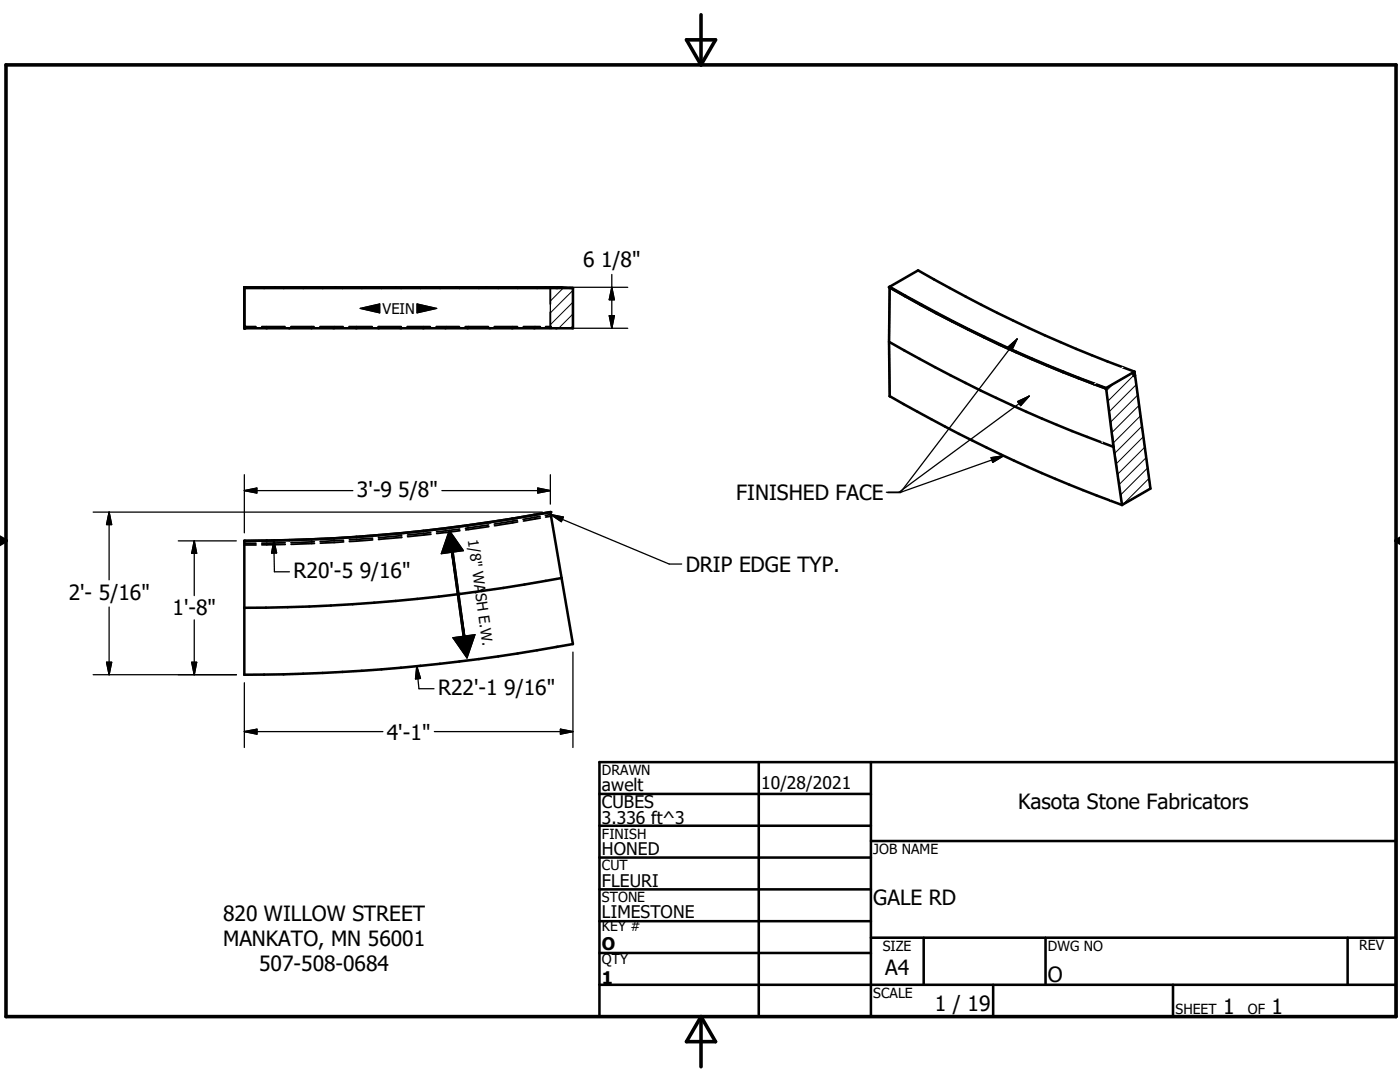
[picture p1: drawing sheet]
<svg xmlns="http://www.w3.org/2000/svg" width="279mm" height="216mm" viewBox="0 0 279 216" stroke-linecap="round" stroke-linejoin="round" font-family="sans-serif">
<g fill="none" stroke="#000" stroke-width=".51">
<path d="M48.8 57.3h63.3l2.2 .2v8h-65.5zM48.8 57.5h65.5M177.6 57.2a270.7 270.7 0 0 0 43.1 20.2M177.6 57.4l-.2 10.8 .2 10.9M177.6 57.2l-.2 .1a256.1 256.1 0 0 0 43.3 20.1M177.6 57.2l5.6-3.2a274.2 274.2 0 0 0 43.2 20.2M177.4 68.2a284.7 284.7 0 0 0 44.8 21M177.6 79.1h.1M177.6 79.1a289.4 289.4 0 0 0 46.3 21.7M220.7 77.4l1.5 11.8M226.2 74.8l.3 .1M226.4 74.2l.1 .4-.3 .1 .1 .3 .2-.1"/>
<path d="M226.4 74.2l-5.7 3.2M226.5 74.9l3.1 22.6-5.7 3.3M222.2 89.2l1.7 11.6M48.8 107.9a338.5 338.5 0 0 0 61-5.7l4.5 26.3a361.8 361.8 0 0 1-65.5 6.1zM112.1 115.3a345.5 345.5 0 0 1-63.3 6M119.6 158.4h54.2M119.6 152.1h159v50.8h-159zM151.4 152.1v50.8M173.8 152.1v50.8M119.6 164.8h54.2M119.6 171.1h54.2M119.6 177.5h54.2"/>
<path d="M173.8 167.8h104.8M119.6 183.8h54.2M119.6 190.2h54.2M119.6 196.5h159M173.8 187.1h104.8M184.3 187.1v9.4M198.2 196.5v6.4M208.7 187.1v9.4M234.1 196.5v6.4M268.9 187.1v9.4"/>
</g>
<g fill="#000">
<circle cx="48.8" cy="57.3" r=".25"/>
<circle cx="177.4" cy="57.3" r=".25"/>
<circle cx="48.8" cy="65.2" r=".25"/>
<circle cx="48.8" cy="65.2" r=".18"/>
<circle cx="48.8" cy="65.5" r=".25"/>
<circle cx="220.6" cy="77.5" r=".25"/>
<circle cx="48.8" cy="107.9" r=".25"/>
<circle cx="109.8" cy="102.2" r=".25"/>
</g>
<g fill="none" stroke="#000" stroke-width=".36">
<path d="M48.8 57.5h2.3M52.2 57.5h4.7M58 57.5h4.7M63.8 57.5h4.6M69.6 57.5h4.6M75.4 57.5h4.6M81.1 57.5h4.7M86.9 57.5h4.7M92.7 57.5h4.6M98.5 57.5h4.6M104.3 57.5h3.4M109.8 57.3v.1"/>
<path d="M109.8 57.4v3.3M110.6 57.4l-1.8 .1M112.1 57.3l-.8 .1M177.6 57.4l-.2 10.8 .2 10.9M48.8 65.2h2.3M52.2 65.2h4.7M58 65.2h4.7M63.8 65.2h4.7M69.6 65.2h4.7M75.4 65.2h4.7M81.2 65.2h4.7M87 65.2h4.7"/>
<path d="M92.8 65.2h4.7M98.6 65.2h4.7M104.4 65.2h3.4M108.9 65.2h1.1v.1M109.8 62.3v3.2M109.9 65.2v.1M109.9 65.4v.1M110 65.4v.1M218.5 76.6h-.2M48.8 108.4h2.3M48.8 108.7h2.3M56.9 108.3l-4.7 .1"/>
<path d="M56.9 108.6l-4.7 .1M62.7 108.1l-4.6 .2M62.8 108.4l-4.7 .2M68.6 107.8l-4.7 .3M68.6 108.1l-4.7 .3M74.4 107.4l-4.7 .3M74.4 107.7l-4.7 .4M80.2 106.9l-4.7 .4M80.2 107.2l-4.7 .4M86 106.3l-4.7 .5M86 106.6l-4.7 .5M91.7 105.6l-4.6 .5"/>
<path d="M91.8 105.9l-4.7 .6M97.5 104.8l-4.6 .6M97.6 105.1l-4.7 .6M103.2 103.8l-4.6 .8M103.3 104.1l-4.6 .8M107.8 103l-3.4 .6M107.8 103.4l-3.3 .6M109.9 102.7l-1.1 .1M110 103l-1.1 .2"/>
</g>
<path d="M218.5 76.7l1.5 11.6 1.7 11.7M224.1 73.3l-5.6 3.3" fill="none" stroke="#fff" stroke-width=".2"/>
<path d="M71.9 61.5l3.9-.8v1.7zM83.2 60.7l3.9 .8-3.9 .9zM89.7 105.8l2.8 4.1-4.4 .6zM90.1 110.2h.4l2.3 16.7zM90.1 110.2l2.7 16.7-.4 .1zM90.4 127.2l4.4-.6-1.6 4.7z" fill="#000" stroke="#000" stroke-width=".2"/>
<g fill="none" stroke="#000" stroke-width=".2">
<path d="M110 57.5l-.2 .2M112.4 57.5l-2.6 2.6M114.4 57.8l-4.6 4.6M114.4 64.9l-.5 .6M114.4 62.6l-2.9 2.9M114.4 60.2l-4.6 4.6M222.2 76.6l-1.4 1.4M226.5 74.7l-5.4 5.3M226.8 76.7l-5.4 5.4M227.1 78.8l-5.4 5.4M227.3 80.9l-5.4 5.4M227.6 83l-5.4 5.3"/>
<path d="M227.9 85.1l-5.4 5.3M228.2 87.1l-5.4 5.4M228.5 89.2l-5.4 5.4M228.8 91.3l-5.4 5.4M229 93.4l-5.4 5.4M229.3 95.5l-5.2 5.2"/>
</g>
<path d="M1.2 12.9h277.4v190h-277.4zM137 7.9h5.8l-2.9 5zM139.9 2.9v10M-.1 107.9h1.3M-.1 107.2l1.3 .7M1.2 107.9l-1.2 .7M278.6 107.9h.8M278.6 107.9l.8 .5M279.4 107.4l-.8 .5M139.9 202.9v10M139.9 202.9l2.9 5h-5.8z" fill="none" stroke="#000" stroke-width=".71"/>
<g fill="none" stroke="#000" stroke-width=".25">
<path d="M113.7 57.3h11.6M122.1 54.8v10.7M122.1 57.3l.5 2.5h-1zM71.9 61.5l3.9-.8v1.7zM83.2 60.7l3.9 .8-3.9 .9zM114.4 65.5v-8h-4.6v8h15.5M121.6 63h1l-.5 2.5zM201.1 69.3l1.9-1.7-1.1 2.3zM203 67.6l-23.3 30.7h-2.6M205.4 79l-26 19.2M220.7 77.4l5.7-3.2 3.2 23.3-5.7 3.3zM48.8 94.7v11.6"/>
<path d="M48.8 97.9h21.6M48.8 97.9l2.5-.5v1zM88.2 97.9h21.6M107.3 97.4l2.5 .5-2.5 .5zM109.8 94.7v5.9M197.8 91.3l2.5-.4-2.2 1.4zM200.3 90.9l-20.5 7.3h-2.9M203.1 80.1l2.3-1.1-1.7 1.9zM18.6 102.2h89.6M21.8 102.2v13.5M21.8 102.2l.5 2.5h-1zM35.6 107.9h11.6"/>
<path d="M38.8 107.9v10.9M38.8 107.9l.4 2.5h-.9zM54.7 107.8l.1 6.3h3M54.7 107.8l.5 2.5-1 .1zM89.7 105.8l2.8 4.1-4.4 .6zM90.1 110.2h.4l2.3 16.7-.4 .1zM109.9 102.7l23.6 9.8h2.5M109.9 102.7l2.5 .5-.4 .9zM18.6 134.6h28.6M21.3 132.1h1l-.5 2.5zM21.8 121.1v13.5M38.3 132.1h.9l-.4 2.5z"/>
<path d="M38.8 123.7v10.9M48.8 136.2v13M83.2 132.9l.4 4.5h3M83.2 132.9l.7 2.5-1 .1zM90.4 127.2l4.4-.6-1.6 4.7zM114.3 130.1v19.1M48.8 146h27.6M48.8 146l2.5-.5v1zM86.7 146h27.6M111.8 145.5l2.5 .5-2.5 .5z"/>
</g>
<g fill="#000" stroke="#000" stroke-width=".25">
<path d="M122.1 57.3l.5 2.5h-1zM121.6 63h1l-.5 2.5zM201.1 69.3l1.9-1.7-1.1 2.3zM48.8 97.9l2.5-.5v1zM107.3 97.4l2.5 .5-2.5 .5zM197.8 91.3l2.5-.4-2.2 1.4zM203.1 80.1l2.3-1.1-1.7 1.9zM21.8 102.2l.5 2.5h-1zM38.8 107.9l.4 2.5h-.9zM54.7 107.8l.5 2.5-1 .1zM109.9 102.7l2.5 .5-.4 .9zM21.3 132.1h1l-.5 2.5z"/>
<path d="M38.3 132.1h.9l-.4 2.5zM83.2 132.9l.7 2.5-1 .1zM48.8 146l2.5-.5v1zM111.8 145.5l2.5 .5-2.5 .5z"/>
</g>
<g font-size="4.2">
<text x="116.4" y="53.3">6 1/8&quot;</text>
<text x="71.2" y="99.2">3'-9 5/8&quot;</text>
<text x="146.9" y="99.9">FINISHED FACE</text>
<text x="13.7" y="119.7">2'- 5/16&quot;</text>
<text x="58.6" y="115.4">R20'-5 9/16&quot;</text>
<text x="136.9" y="114">DRIP EDGE TYP.</text>
<text x="34.5" y="122.8">1'-8&quot;</text>
<text x="87.4" y="138.7">R22'-1 9/16&quot;</text>
<text x="77.2" y="147.6">4'-1&quot;</text>
<text x="203.2" y="161.5">Kasota Stone Fabricators</text>
<text x="44.5" y="183.7">820 WILLOW STREET</text>
<text x="174.3" y="180.5">GALE RD</text>
<text x="44.5" y="188.8">MANKATO, MN 56001</text>
<text x="51.7" y="193.8">507-508-0684</text>
<text x="176.7" y="194.6">A4</text>
<text x="209.1" y="195.9">O</text>
<text x="186.6" y="201.7">1 / 19</text>
<text x="244.1" y="202.3">1</text>
<text x="253.8" y="202.3">1</text>
</g>
<g font-size="3.5">
<text x="120.1" y="157.9">awelt</text>
<text x="120.1" y="161.2">CUBES</text>
<text x="151.9" y="157.4">10/28/2021</text>
<text x="120.1" y="164.5">3.336 ft^3</text>
<text x="120.1" y="170.6">HONED</text>
<text x="120.1" y="176.9">FLEURI</text>
<text x="120.1" y="183.3">LIMESTONE</text>
<text x="120.1" y="189.6">O</text>
<text x="120.1" y="196.4">1</text>
</g>
<g font-size="2.9">
<text x="76.4" y="62.6">VEIN</text>
<text x="93.4" y="107.8" transform="rotate(82 93.4 107.8)">1/8&quot; WASH E.W.</text>
</g>
<g font-size="2.8">
<text x="120.1" y="154.6">DRAWN</text>
<text x="120.1" y="167.3">FINISH</text>
<text x="120.1" y="173.7">CUT</text>
<text x="174.3" y="170.4">JOB NAME</text>
<text x="120.1" y="180">STONE</text>
<text x="120.1" y="185.8">KEY #</text>
<text x="176.2" y="189.7">SIZE</text>
<text x="209.1" y="189.7">DWG NO</text>
<text x="271.3" y="189.7">REV</text>
<text x="120.1" y="192.4">QTY</text>
<text x="174.3" y="199.1">SCALE</text>
<text x="234.6" y="202.3">SHEET</text>
<text x="249" y="202.3">OF</text>
</g>
</svg>
